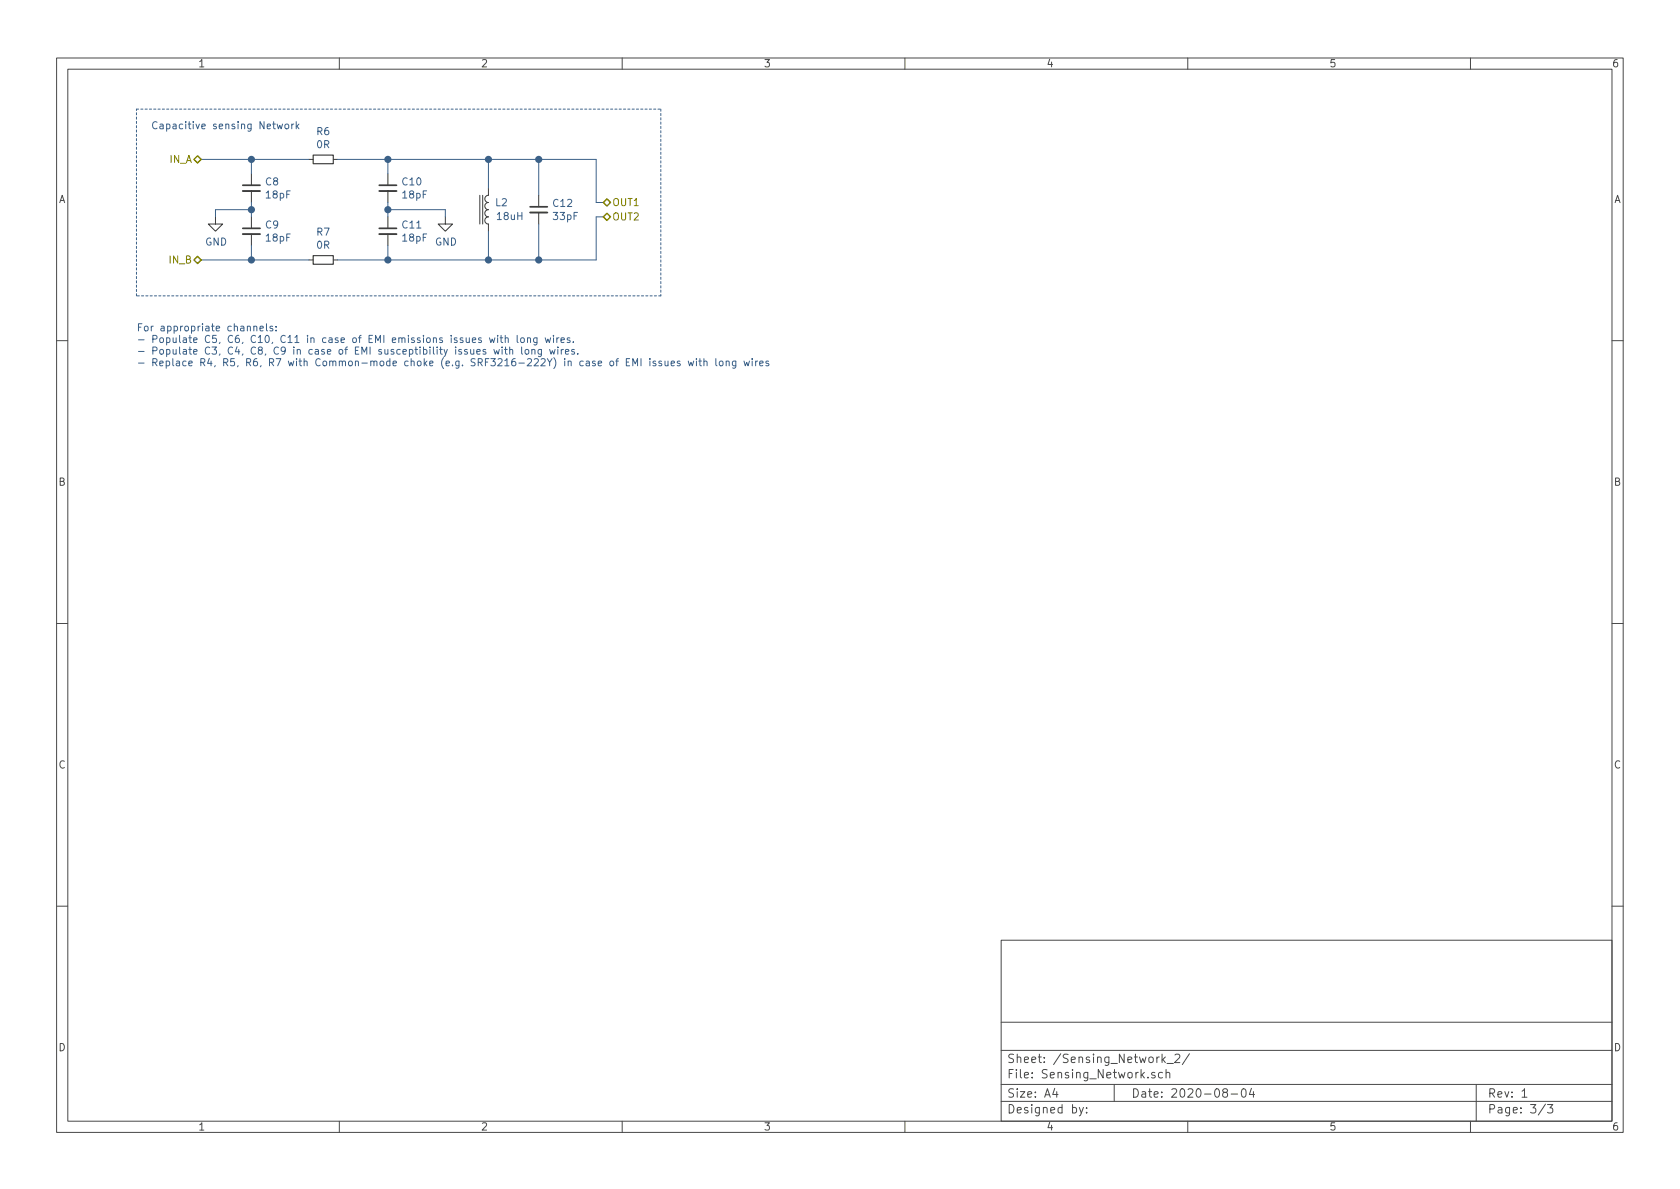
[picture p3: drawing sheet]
<svg xmlns="http://www.w3.org/2000/svg" width="297mm" height="210mm" viewBox="0 0 297 210" stroke-linecap="round" stroke-linejoin="round" font-family="sans-serif">
<g fill="none" stroke="#484848" stroke-width=".18">
<path d="M10 10.3h277v189.9h-277zM12 12.2h273v186.1h-273zM60 10.3v1.9M110 10.3v1.9M160 10.3v1.9M210 10.3v1.9M260 10.3v1.9M10 60.2h2M285 60.2h2M10 110.3h2M285 110.3h2M10 160.2h2"/>
<path d="M177 166.3h108v32h-108zM285 160.2h2M60 198.3v1.9M110 198.3v1.9M160 198.3v1.9M177 194.8h108M177 191.8h108M177 185.7h108M177 180.8h108M186.5 192.5l-.4 1h1M186.8 193v1M190.8 195.8l.4 1"/>
<path d="M191.6 195.8l-.5 1.4-.3 .1M192.1 196.7v.1M192.1 195.9v.1M197 191.8v3M204.2 189.7a.37 .37 0 0 0-.6 .1l.1 .3 .5 .1 .1 .1-.3 .3-.4-.1M205.5 186.4v1.5M205.5 189.7l-.4-.1-.3 .3 .1 .6 .2 .1 .4-.1M205.6 187.3l.4 .6M206 186.9l-.5 .6M206.2 189.8v-.1a.37 .37 0 0 1 .6 .1v.8M206.2 189.1v1.5M206.3 188.1h1.2"/>
<path d="M207.7 186.6l.3-.2h.3l.3 .4-.9 1.1h.9M210 198.3v1.9M210.3 186.3l-1.3 2M216.5 193.2l-.3-.3 .1-.2a.48 .48 0 0 1 .6-.1l.1 .2-.1 .3-.6 .1a.48 .48 0 0 0 0 .7l.2 .1 .5-.1v-.4l-.2-.3M217.7 193.5h1.1M219.6 192.7l.4-.2a.94 .94 0 0 1 0 1.5 .82 .82 0 0 1-.4-1.3zM221.3 192.5l-.4 1h.9M221.6 193v1M260 198.3v1.9M261 191.8v6.5M269.1 193l.4-.5v1.5M269.1 194h.9"/>
<path d="M273.3 195.2l-1.3 2M273.6 195.3h.9l-.5 .6 .5 .1v.7l-.2 .1-.7-.1"/>
</g>
<path d="M55.4 27.4h3.5v1.6h-3.5zM55.4 45.2h3.5v1.5h-3.5z" fill="none" stroke="#393939" stroke-width=".2"/>
<g fill="none" stroke="#393939" stroke-width=".18">
<path d="M38.1 38.3v1.3h1.3l-1.3 1.3-1.3-1.3h1.3M44.4 30.7v2.1M44.4 33.8v2M44.4 38.3v2.1M54.6 28.2h.8M58.9 28.2h.8M68.6 30.7v2.1M68.6 33.8v2M68.6 38.3v2.1M78.7 38.3v1.3h1.3l-1.3 1.3-1.2-1.3h1.2M84.8 34.5v5.1M85.3 34.5v5.1"/>
<path d="M86.4 33.3v1.2a.63 .63 0 0 0-.7 .7 .63 .63 0 0 0 .7 .6 .63 .63 0 0 0-.7 .6 .63 .63 0 0 0 .7 .7 .63 .63 0 0 0-.7 .6 .63 .63 0 0 0 .7 .6 .63 .63 0 0 0-.7 .7 .63 .63 0 0 0 .7 .6v1.3M95.2 34.5v2.1M95.2 37.6v2M44.4 41.4v2M54.6 46h.8M58.9 46h.8M68.6 41.4v2"/>
</g>
<path d="M42.9 33.8h3.1M67.1 33.8h3M93.7 37.6h3.1M42.9 41.4h3.1M67.1 41.4h3" fill="none" stroke="#393939" stroke-width=".33"/>
<path d="M42.9 32.8h3.1M67.1 32.8h3M93.7 36.6h3.1M42.9 40.4h3.1M67.1 40.4h3" fill="none" stroke="#393939" stroke-width=".3"/>
<path d="M24.1 19.3h92.7M116.8 19.3v33M24.1 52.3v-33M116.8 52.3h-92.7" fill="none" stroke="#3b6188" stroke-width=".18" stroke-dasharray=".4 .4"/>
<g fill="none" stroke="#3b6188" stroke-width=".18">
<path d="M35.6 28.2h19M44.4 28.2v2.5M44.4 35.8v2.5M44.4 37.1h-6.3v1.2M49 21.9l.2 .9 .3-.6 .2 .6 .3-.9M50.5 22l.3-.1 .3 .3-.2 .5-.3 .1-.2-.3zM51.6 21.9v.9M51.9 21.9l-.3 .3M52.4 21.5v1.3M52.5 22.3l.4 .5M52.9 21.9l-.5 .5M59.7 28.2h45.7v7.6h1.3"/>
<path d="M68.6 28.2v2.5M68.6 35.8v2.5M68.6 37.1h10.1v1.2M86.4 28.2v5.1M95.2 28.2v6.3M95.2 39.6v6.4M106.7 38.3h-1.3v7.7h-45.7M35.6 46h19M44.4 43.4v2.6M44.9 57.8l.2-.1h.3v.8M44.9 57.7v.8M46 58.1l.6-.1-.1-.3h-.3l-.2 .2v.6h.5"/>
<path d="M47.1 57.2v1.1l.2 .2M48.2 57.7h-.3l-.2 .2 .1 .1 .4 .2v.3h-.5M48.8 58.4v.1M48.8 57.7v.2M68.6 43.4v2.6M86.4 40.9v5.1M86.5 59.7l.3 .9 .2-.6 .3 .6 .2-.9M88 59.3v.1M88 59.7v.9M88.4 59.7h.5M88.6 59.3v1.1l.3 .2M89.3 59.9l.2-.2 .3 .1 .1 .8"/>
<path d="M89.3 59.3v1.3M91.4 59.3v1.1l.2 .2M92.1 59.9l.2-.2 .4 .2v.4l-.1 .2-.3 .1-.2-.2zM93.3 59.9l.1-.2 .4 .1v.8M93.3 59.7v.9M94.9 59.7v1.2l-.2 .1-.3-.1M94.9 59.8l-.3-.1-.3 .3 .2 .5h.4M96.4 59.7l.2 .9 .3-.6 .2 .6 .3-.9M97.9 59.3v.1M97.9 59.7v.9M98.5 59.7v.9M98.8 59.7l-.3 .3"/>
<path d="M100.8 59.8l-.3-.1-.2 .2v.2l.5 .1v.3h-.5M85.9 61.8h-.3l-.2 .2v.1l.5 .2v.3h-.5M87.3 61.8l.3 .8 .2-.6 .3 .6 .2-.8M88.8 61.4v.1M88.8 61.8v.8M89.2 61.8h.5M89.4 61.4v1.1l.3 .1M90.1 61.9l.2-.1h.3l.1 .8M90.1 61.4v1.2M92.2 61.4v1.1l.2 .1M92.9 61.9l.2-.1 .3 .1 .1 .5-.1 .2h-.3l-.2-.1zM94 61.9l.2-.1h.3l.1 .8"/>
<path d="M94 61.8v.8M95.7 61.8v1.1l-.2 .2-.3-.1M95.7 61.8h-.3l-.3 .2 .1 .6h.5M97.2 61.8l.2 .8 .3-.6 .2 .6 .2-.8M98.6 61.4v.1M98.6 61.8v.8M99.2 60.1l.6-.1-.1-.2-.3-.1-.2 .2v.6h.5M99.2 61.8v.8M99.6 61.8l-.4 .2M100 62.2l.6-.1-.1-.3h-.3l-.2 .2v.6h.5M101.4 60.4v.2M101.5 61.8h-.3l-.1 .2v.1l.4 .2v.3h-.4"/>
<path d="M102.2 62.5v.1M113.3 63.4v1.3M114.9 63.4v.1M114.9 63.8v.9M115.9 63.9l-.3-.1-.2 .2 .1 .2 .4 .1v.3h-.5M117 63.9l-.3-.1-.2 .2v.2l.5 .1v.3h-.5M117.6 63.8v.8l.3 .1 .2-.1M118.1 63.8v.9M118.7 64.3l.6-.1-.1-.3-.4-.1-.1 .2v.6h.5M120.2 63.9l-.3-.1-.2 .2 .1 .2 .4 .1v.3h-.5M121.7 63.8l.2 .9 .3-.6 .2 .6 .3-.9M123.1 63.4v.1"/>
<path d="M123.1 63.8v.9M123.5 63.8h.5M123.7 63.4v1.1l.3 .2M124.5 64l.1-.2 .3 .1 .1 .8M124.5 63.4v1.3M126.6 63.4v1.1l.2 .2M127.3 63.9l.3-.1 .2 .2-.1 .6-.3 .1-.2-.2zM128.4 64l.2-.2 .3 .1v.8M128.4 63.8v.9M130.1 63.8v1.1l-.3 .2-.3-.1M130.1 63.9l-.4-.1-.2 .3 .1 .5h.5M131.5 63.8l.3 .9 .2-.6 .3 .6 .2-.9"/>
<path d="M133 63.4v.1M133 63.8v.9M133.6 63.8v.9M134 63.8l-.3 .1-.1 .2M134.3 64.3l.6-.1v-.3l-.4-.1-.2 .2 .1 .6h.5M135.9 63.9l-.3-.1-.2 .2 .1 .2 .4 .1v.3h-.5"/>
</g>
<path d="M34.3 28.2l.6-.6 .7 .6-.7 .6zM106.7 38.3l.6-.6 .6 .6-.6 .7zM106.7 35.8l.6-.6 .6 .6-.6 .6zM34.3 46l.6-.7 .7 .7-.7 .6z" fill="none" stroke="#848400" stroke-width=".25"/>
<g fill="#3b6188" stroke="#3b6188" stroke-width=".25">
<circle cx="95.3" cy="46" r=".51"/>
<circle cx="95.3" cy="28.2" r=".51"/>
<circle cx="86.4" cy="28.2" r=".51"/>
<circle cx="86.4" cy="46" r=".51"/>
<circle cx="68.6" cy="46" r=".51"/>
<circle cx="68.6" cy="28.2" r=".51"/>
<circle cx="68.6" cy="37.1" r=".51"/>
<circle cx="44.5" cy="37.1" r=".51"/>
<circle cx="44.5" cy="46" r=".51"/>
<circle cx="44.5" cy="28.2" r=".51"/>
</g>
<g font-size="2.1" fill="#484848">
<text x="178" y="190.7">File: Sensing_Network.sch</text>
<text x="178" y="188">Sheet: /Sensing_Network_2/</text>
<text x="178" y="196.9">Designed by:</text>
<text x="178" y="194.1">Size: A4</text>
<text x="200" y="194.1">Date: 2020-08-04</text>
<text x="263" y="194.1">Rev: 1</text>
<text x="263" y="196.9">Page: 3/3</text>
</g>
<g font-size="1.8" fill="#484848">
<text x="35" y="11.9">1</text>
<text x="85" y="11.9">2</text>
<text x="135" y="11.9">3</text>
<text x="185" y="11.9">4</text>
<text x="235" y="11.9">5</text>
<text x="285" y="11.9">6</text>
<text x="10.4" y="35.9">A</text>
<text x="285.4" y="35.9">A</text>
<text x="10.4" y="85.9">B</text>
<text x="285.4" y="85.9">B</text>
<text x="10.4" y="135.9">C</text>
<text x="285.4" y="135.9">C</text>
<text x="10.4" y="185.9">D</text>
<text x="285.4" y="185.9">D</text>
<text x="35" y="199.9">1</text>
<text x="85" y="199.9">2</text>
<text x="135" y="199.9">3</text>
<text x="185" y="199.9">4</text>
<text x="235" y="199.9">5</text>
<text x="285" y="199.9">6</text>
</g>
<g font-size="1.8" fill="#3b6188">
<text x="26.7" y="22.9">Capacitive sensing Network</text>
<text x="56" y="23.9">R6</text>
<text x="56" y="26.2">0R</text>
<text x="47" y="32.8">C8</text>
<text x="47.1" y="35.1">18pF</text>
<text x="71.2" y="32.8">C10</text>
<text x="71.2" y="35.1">18pF</text>
<text x="47" y="40.4">C9</text>
<text x="56" y="41.7">R7</text>
<text x="71.2" y="40.4">C11</text>
<text x="87.7" y="36.5">L2</text>
<text x="88" y="38.9">18uH</text>
<text x="97.9" y="36.6">C12</text>
<text x="97.9" y="38.9">33pF</text>
<text x="36.3" y="43.4">GND</text>
<text x="47.1" y="42.7">18pF</text>
<text x="56" y="44">0R</text>
<text x="71.2" y="42.7">18pF</text>
<text x="76.9" y="43.4">GND</text>
<text x="24.1" y="58.6">For appropriate channels:</text>
<text x="24.1" y="60.6">- Populate C5, C6, C10, C11 in case of EMI emissions issues with long wires.</text>
<text x="24.1" y="62.7">- Populate C3, C4, C8, C9 in case of EMI susceptibility issues with long wires.</text>
<text x="24.1" y="64.8">- Replace R4, R5, R6, R7 with Common-mode choke (e.g. SRF3216-222Y) in case of EMI issues with long wires</text>
</g>
<g font-size="1.8" fill="#848400">
<text x="30" y="28.8">IN_A</text>
<text x="108.2" y="39">OUT2</text>
<text x="108.2" y="36.4">OUT1</text>
<text x="30" y="46.6">IN_B</text>
</g>
</svg>
